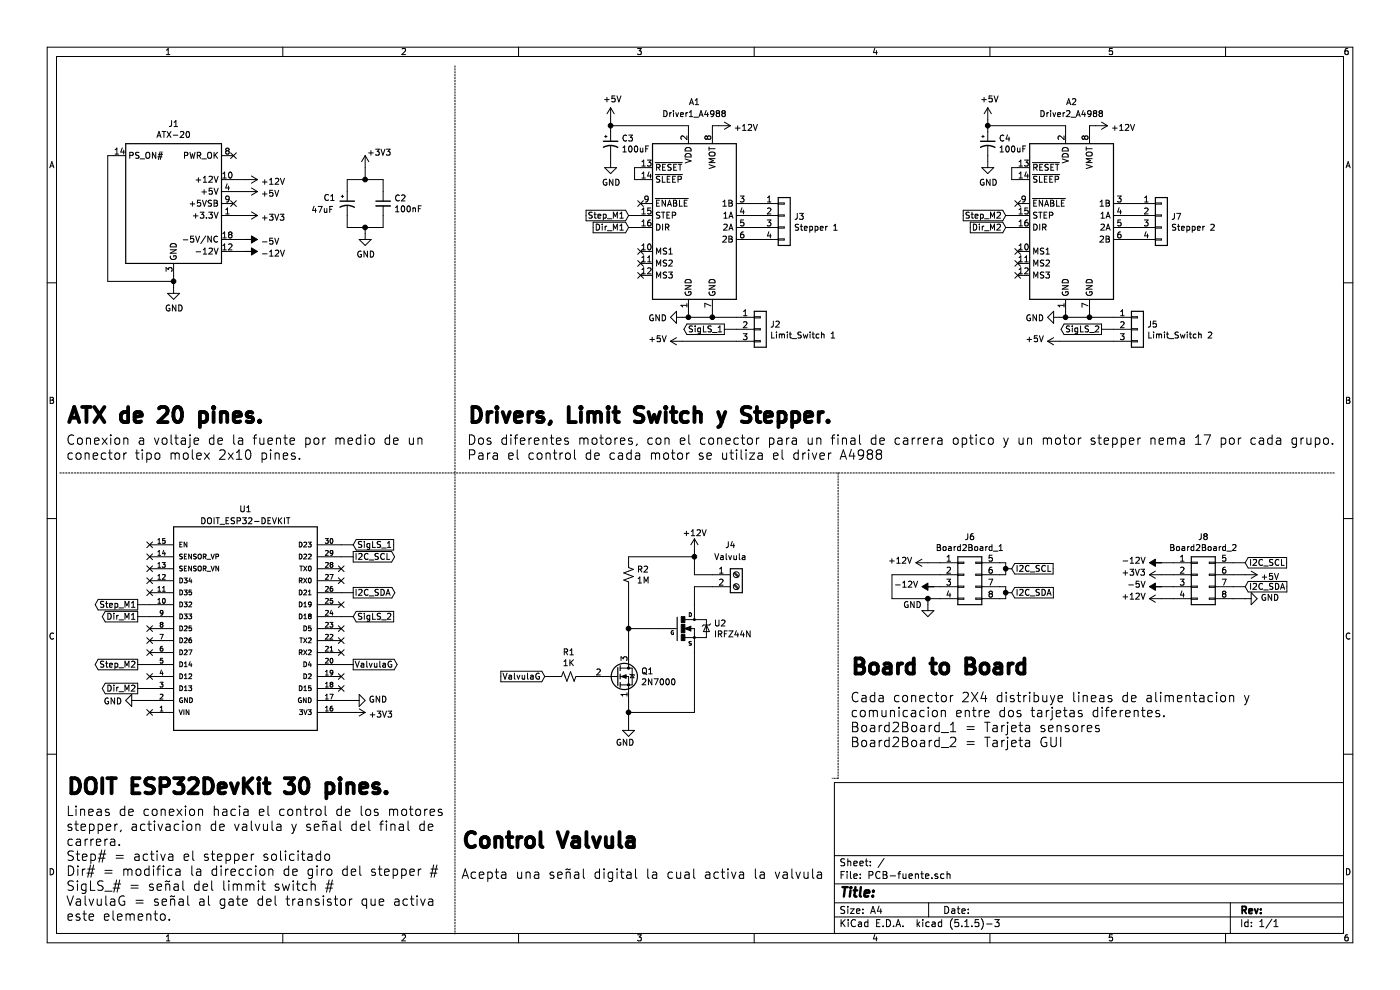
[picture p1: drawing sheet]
EESchema Schematic File Version 4
EELAYER 30 0
EELAYER END
$Descr A4 11693 8268
encoding utf-8
Sheet 1 1
Title ""
Date ""
Rev ""
Comp ""
Comment1 ""
Comment2 ""
Comment3 ""
Comment4 ""
$EndDescr
$Comp
L Driver_Motor:Pololu_Breakout_A4988 A1
U 1 1
P 5750 1800
F 0 "A1" H 5800 2750 50  0000 C CNN
F 1 "Driver1_A4988" H 5800 2650 50  0000 C CNN
F 2 "Module:Pololu_Breakout-16_15.2x20.3mm" H 6025 1050 50  0001 L CNN
F 3 "https://www.pololu.com/product/2980/pictures" H 5850 1500 50  0001 C CNN
	1    5750 1800
	1    0    0    -1  
$EndComp
$Comp
L Driver_Motor:Pololu_Breakout_A4988 A2
U 1 1
P 8900 1800
F 0 "A2" H 8950 2750 50  0000 C CNN
F 1 "Driver2_A4988" H 8950 2650 50  0000 C CNN
F 2 "Module:Pololu_Breakout-16_15.2x20.3mm" H 9175 1050 50  0001 L CNN
F 3 "https://www.pololu.com/product/2980/pictures" H 9000 1500 50  0001 C CNN
	1    8900 1800
	1    0    0    -1  
$EndComp
$Comp
L Connector:Screw_Terminal_01x02 J4
U 1 1
P 6150 4800
F 0 "J4" H 6100 5050 50  0000 C CNN
F 1 "Valvula" H 6100 4950 50  0000 C CNN
F 2 "TerminalBlock:TerminalBlock_bornier-2_P5.08mm" H 6150 4800 50  0001 C CNN
F 3 "~" H 6150 4800 50  0001 C CNN
	1    6150 4800
	1    0    0    -1  
$EndComp
$Comp
L Connector_Generic:Conn_01x04 J3
U 1 1
P 6550 1800
F 0 "J3" H 6630 1792 50  0000 L CNN
F 1 "Stepper 1" H 6630 1701 50  0000 L CNN
F 2 "Connector_Molex:Molex_KK-254_AE-6410-04A_1x04_P2.54mm_Vertical" H 6550 1800 50  0001 C CNN
F 3 "~" H 6550 1800 50  0001 C CNN
	1    6550 1800
	1    0    0    -1  
$EndComp
$Comp
L Connector_Generic:Conn_01x04 J7
U 1 1
P 9700 1800
F 0 "J7" H 9780 1792 50  0000 L CNN
F 1 "Stepper 2" H 9780 1701 50  0000 L CNN
F 2 "Connector_Molex:Molex_KK-254_AE-6410-04A_1x04_P2.54mm_Vertical" H 9700 1800 50  0001 C CNN
F 3 "~" H 9700 1800 50  0001 C CNN
	1    9700 1800
	1    0    0    -1  
$EndComp
$Comp
L Connector_Generic:Conn_01x03 J2
U 1 1
P 6350 2750
F 0 "J2" H 6430 2792 50  0000 L CNN
F 1 "Limit_Switch 1" H 6430 2701 50  0000 L CNN
F 2 "Connector_Molex:Molex_KK-254_AE-6410-03A_1x03_P2.54mm_Vertical" H 6350 2750 50  0001 C CNN
F 3 "~" H 6350 2750 50  0001 C CNN
	1    6350 2750
	1    0    0    -1  
$EndComp
$Comp
L Connector_Generic:Conn_01x03 J5
U 1 1
P 9500 2750
F 0 "J5" H 9580 2792 50  0000 L CNN
F 1 "Limit_Switch 2" H 9580 2701 50  0000 L CNN
F 2 "Connector_Molex:Molex_KK-254_AE-6410-03A_1x03_P2.54mm_Vertical" H 9500 2750 50  0001 C CNN
F 3 "~" H 9500 2750 50  0001 C CNN
	1    9500 2750
	1    0    0    -1  
$EndComp
$Comp
L Connector_Generic:Conn_02x04_Top_Bottom J6
U 1 1
P 8050 4800
F 0 "J6" H 8100 5117 50  0000 C CNN
F 1 "Board2Board_1" H 8100 5026 50  0000 C CNN
F 2 "Connector_PinSocket_2.54mm:PinSocket_2x04_P2.54mm_Vertical" H 8050 4800 50  0001 C CNN
F 3 "~" H 8050 4800 50  0001 C CNN
	1    8050 4800
	1    0    0    -1  
$EndComp
Wire Wire Line
	9400 1700 9500 1700
Wire Wire Line
	9400 1800 9500 1800
Wire Wire Line
	9400 1900 9500 1900
Wire Wire Line
	9400 2000 9500 2000
$Comp
L power:+5V #PWR0105
U 1 1
P 5100 1000
F 0 "#PWR0105" H 5100 850 50  0001 C CNN
F 1 "+5V" H 5115 1173 50  0000 C CNN
F 2 "" H 5100 1000 50  0001 C CNN
F 3 "" H 5100 1000 50  0001 C CNN
	1    5100 1000
	1    0    0    -1  
$EndComp
$Comp
L Device:CP1_Small C3
U 1 1
P 5100 1200
F 0 "C3" H 5191 1246 50  0000 L CNN
F 1 "100uF" H 5191 1155 50  0000 L CNN
F 2 "Capacitor_THT:CP_Radial_D5.0mm_P2.50mm" H 5100 1200 50  0001 C CNN
F 3 "~" H 5100 1200 50  0001 C CNN
	1    5100 1200
	1    0    0    -1  
$EndComp
$Comp
L power:GND #PWR0106
U 1 1
P 5100 1350
F 0 "#PWR0106" H 5100 1100 50  0001 C CNN
F 1 "GND" H 5105 1177 50  0000 C CNN
F 2 "" H 5100 1350 50  0001 C CNN
F 3 "" H 5100 1350 50  0001 C CNN
	1    5100 1350
	1    0    0    -1  
$EndComp
Wire Wire Line
	5100 1100 5100 1050
Wire Wire Line
	5750 1050 5100 1050
Connection ~ 5100 1050
Wire Wire Line
	5100 1050 5100 1000
Wire Wire Line
	5100 1350 5100 1300
$Comp
L power:+12V #PWR0107
U 1 1
P 9150 1050
F 0 "#PWR0107" H 9150 900 50  0001 C CNN
F 1 "+12V" V 9165 1178 50  0000 L CNN
F 2 "" H 9150 1050 50  0001 C CNN
F 3 "" H 9150 1050 50  0001 C CNN
	1    9150 1050
	0    1    1    0   
$EndComp
Wire Wire Line
	9100 1100 9100 1050
Wire Wire Line
	9100 1050 9150 1050
Wire Wire Line
	8900 1100 8900 1050
Wire Wire Line
	8500 1500 8450 1500
Wire Wire Line
	8450 1500 8450 1400
Wire Wire Line
	8450 1400 8500 1400
Text GLabel 8400 1800 0    50   Input ~ 0
Step_M2
NoConn ~ 8500 1700
NoConn ~ 8500 2100
NoConn ~ 8500 2200
NoConn ~ 8500 2300
Text GLabel 8400 1900 0    50   Input ~ 0
Dir_M2
Wire Wire Line
	8400 1800 8500 1800
Wire Wire Line
	8400 1900 8500 1900
Wire Wire Line
	8900 2600 8900 2650
Wire Wire Line
	8900 2650 9100 2650
Wire Wire Line
	9100 2650 9100 2600
$Comp
L power:GND #PWR0108
U 1 1
P 8850 2650
F 0 "#PWR0108" H 8850 2400 50  0001 C CNN
F 1 "GND" V 8855 2522 50  0000 R CNN
F 2 "" H 8850 2650 50  0001 C CNN
F 3 "" H 8850 2650 50  0001 C CNN
	1    8850 2650
	0    1    1    0   
$EndComp
Wire Wire Line
	8850 2650 8900 2650
Connection ~ 8900 2650
Wire Wire Line
	6250 1700 6350 1700
Wire Wire Line
	6250 1800 6350 1800
Wire Wire Line
	6250 1900 6350 1900
Wire Wire Line
	6250 2000 6350 2000
$Comp
L power:+12V #PWR0109
U 1 1
P 6000 1050
F 0 "#PWR0109" H 6000 900 50  0001 C CNN
F 1 "+12V" V 6015 1178 50  0000 L CNN
F 2 "" H 6000 1050 50  0001 C CNN
F 3 "" H 6000 1050 50  0001 C CNN
	1    6000 1050
	0    1    1    0   
$EndComp
$Comp
L power:GND #PWR0110
U 1 1
P 5700 2650
F 0 "#PWR0110" H 5700 2400 50  0001 C CNN
F 1 "GND" V 5705 2522 50  0000 R CNN
F 2 "" H 5700 2650 50  0001 C CNN
F 3 "" H 5700 2650 50  0001 C CNN
	1    5700 2650
	0    1    1    0   
$EndComp
Wire Wire Line
	5750 1100 5750 1050
Wire Wire Line
	5950 1100 5950 1050
Wire Wire Line
	5950 1050 6000 1050
Wire Wire Line
	5350 1500 5300 1500
Wire Wire Line
	5300 1500 5300 1400
Wire Wire Line
	5300 1400 5350 1400
Wire Wire Line
	5750 2600 5750 2650
Wire Wire Line
	5750 2650 5950 2650
Wire Wire Line
	5950 2650 5950 2600
Wire Wire Line
	5700 2650 5750 2650
Connection ~ 5750 2650
NoConn ~ 5350 1700
NoConn ~ 5350 2100
NoConn ~ 5350 2200
NoConn ~ 5350 2300
Text GLabel 5250 1800 0    50   Input ~ 0
Step_M1
Text GLabel 5250 1900 0    50   Input ~ 0
Dir_M1
Wire Wire Line
	5250 1800 5350 1800
Wire Wire Line
	5250 1900 5350 1900
Wire Wire Line
	9300 2650 9100 2650
Connection ~ 9100 2650
Text GLabel 9200 2750 0    50   Output ~ 0
SigLS_2
Wire Wire Line
	9200 2750 9300 2750
$Comp
L power:+5V #PWR0112
U 1 1
P 8850 2850
F 0 "#PWR0112" H 8850 2700 50  0001 C CNN
F 1 "+5V" V 8865 2978 50  0000 L CNN
F 2 "" H 8850 2850 50  0001 C CNN
F 3 "" H 8850 2850 50  0001 C CNN
	1    8850 2850
	0    -1   -1   0   
$EndComp
Wire Wire Line
	8850 2850 9300 2850
Wire Wire Line
	6150 2650 5950 2650
Connection ~ 5950 2650
Text GLabel 6050 2750 0    50   Output ~ 0
SigLS_1
Wire Wire Line
	6150 2750 6050 2750
$Comp
L power:+5V #PWR0113
U 1 1
P 5700 2850
F 0 "#PWR0113" H 5700 2700 50  0001 C CNN
F 1 "+5V" V 5715 2978 50  0000 L CNN
F 2 "" H 5700 2850 50  0001 C CNN
F 3 "" H 5700 2850 50  0001 C CNN
	1    5700 2850
	0    -1   -1   0   
$EndComp
Wire Wire Line
	5700 2850 6150 2850
$Comp
L ESP32-DEVKITC-32D:DOIT_ESP32-DEVKIT U1
U 1 1
P 2050 5250
F 0 "U1" H 2050 6250 50  0000 C CNN
F 1 "DOIT_ESP32-DEVKIT" H 2050 6150 50  0000 C CNN
F 2 "ESP32-DEVKITC-32D:MODULE_ESP32-DEVKITC-30" H 2050 5250 50  0001 L BNN
F 3 "4" H 2050 5250 50  0001 L BNN
F 4 "Espressif Systems" H 2050 5250 50  0001 L BNN "Campo4"
	1    2050 5250
	1    0    0    -1  
$EndComp
$Comp
L power:GND #PWR0114
U 1 1
P 1150 5850
F 0 "#PWR0114" H 1150 5600 50  0001 C CNN
F 1 "GND" V 1155 5722 50  0000 R CNN
F 2 "" H 1150 5850 50  0001 C CNN
F 3 "" H 1150 5850 50  0001 C CNN
	1    1150 5850
	0    1    1    0   
$EndComp
$Comp
L power:+3V3 #PWR0115
U 1 1
P 2950 5950
F 0 "#PWR0115" H 2950 5800 50  0001 C CNN
F 1 "+3V3" V 2965 6078 50  0000 L CNN
F 2 "" H 2950 5950 50  0001 C CNN
F 3 "" H 2950 5950 50  0001 C CNN
	1    2950 5950
	0    1    1    0   
$EndComp
Text GLabel 2950 5150 2    50   Input ~ 0
SigLS_2
Text GLabel 2950 4550 2    50   Input ~ 0
SigLS_1
Text GLabel 1150 5050 0    50   Output ~ 0
Step_M1
Text GLabel 1150 5150 0    50   Output ~ 0
Dir_M1
Text GLabel 1150 5550 0    50   Output ~ 0
Step_M2
Text GLabel 1150 5750 0    50   Output ~ 0
Dir_M2
$Comp
L power:GND #PWR0116
U 1 1
P 1450 2400
F 0 "#PWR0116" H 1450 2150 50  0001 C CNN
F 1 "GND" H 1455 2227 50  0000 C CNN
F 2 "" H 1450 2400 50  0001 C CNN
F 3 "" H 1450 2400 50  0001 C CNN
	1    1450 2400
	1    0    0    -1  
$EndComp
$Comp
L Connector:ATX-20 J1
U 1 1
P 1450 1700
F 0 "J1" H 1450 2367 50  0000 C CNN
F 1 "ATX-20" H 1450 2276 50  0000 C CNN
F 2 "Connector_Molex:Molex_Mini-Fit_Jr_5566-20A_2x10_P4.20mm_Vertical" H 1450 1600 50  0001 C CNN
F 3 "https://web.aub.edu.lb/pub/docs/atx_201.pdf#page=20" H 2550 1150 50  0001 C CNN
	1    1450 1700
	1    0    0    -1  
$EndComp
Wire Wire Line
	900  2350 1450 2350
NoConn ~ 1950 1300
$Comp
L power:+12V #PWR0117
U 1 1
P 2050 1500
F 0 "#PWR0117" H 2050 1350 50  0001 C CNN
F 1 "+12V" V 2065 1628 50  0000 L CNN
F 2 "" H 2050 1500 50  0001 C CNN
F 3 "" H 2050 1500 50  0001 C CNN
	1    2050 1500
	0    1    1    0   
$EndComp
$Comp
L power:+5V #PWR0118
U 1 1
P 2050 1600
F 0 "#PWR0118" H 2050 1450 50  0001 C CNN
F 1 "+5V" V 2065 1728 50  0000 L CNN
F 2 "" H 2050 1600 50  0001 C CNN
F 3 "" H 2050 1600 50  0001 C CNN
	1    2050 1600
	0    1    1    0   
$EndComp
$Comp
L power:-5V #PWR0119
U 1 1
P 2050 2000
F 0 "#PWR0119" H 2050 2100 50  0001 C CNN
F 1 "-5V" V 2065 2128 50  0000 L CNN
F 2 "" H 2050 2000 50  0001 C CNN
F 3 "" H 2050 2000 50  0001 C CNN
	1    2050 2000
	0    1    1    0   
$EndComp
$Comp
L power:-12V #PWR0120
U 1 1
P 2050 2100
F 0 "#PWR0120" H 2050 2200 50  0001 C CNN
F 1 "-12V" V 2065 2228 50  0000 L CNN
F 2 "" H 2050 2100 50  0001 C CNN
F 3 "" H 2050 2100 50  0001 C CNN
	1    2050 2100
	0    1    1    0   
$EndComp
$Comp
L power:+3V3 #PWR0121
U 1 1
P 2050 1800
F 0 "#PWR0121" H 2050 1650 50  0001 C CNN
F 1 "+3V3" V 2065 1928 50  0000 L CNN
F 2 "" H 2050 1800 50  0001 C CNN
F 3 "" H 2050 1800 50  0001 C CNN
	1    2050 1800
	0    1    1    0   
$EndComp
Wire Wire Line
	2050 1500 1950 1500
Wire Wire Line
	2050 1600 1950 1600
Wire Wire Line
	2050 1800 1950 1800
Wire Wire Line
	2050 2000 1950 2000
Wire Wire Line
	2050 2100 1950 2100
Wire Wire Line
	7750 4700 7850 4700
$Comp
L power:+12V #PWR0122
U 1 1
P 7750 4700
F 0 "#PWR0122" H 7750 4550 50  0001 C CNN
F 1 "+12V" V 7765 4828 50  0000 L CNN
F 2 "" H 7750 4700 50  0001 C CNN
F 3 "" H 7750 4700 50  0001 C CNN
	1    7750 4700
	0    -1   -1   0   
$EndComp
$Comp
L power:-12V #PWR0123
U 1 1
P 7800 4900
F 0 "#PWR0123" H 7800 5000 50  0001 C CNN
F 1 "-12V" V 7815 5028 50  0000 L CNN
F 2 "" H 7800 4900 50  0001 C CNN
F 3 "" H 7800 4900 50  0001 C CNN
	1    7800 4900
	0    -1   -1   0   
$EndComp
$Comp
L Connector_Generic:Conn_02x04_Top_Bottom J8
U 1 1
P 10000 4800
F 0 "J8" H 10050 5117 50  0000 C CNN
F 1 "Board2Board_2" H 10050 5026 50  0000 C CNN
F 2 "Connector_PinSocket_2.54mm:PinSocket_2x04_P2.54mm_Vertical" H 10000 4800 50  0001 C CNN
F 3 "~" H 10000 4800 50  0001 C CNN
	1    10000 4800
	1    0    0    -1  
$EndComp
$Comp
L power:GND #PWR0124
U 1 1
P 10400 5000
F 0 "#PWR0124" H 10400 4750 50  0001 C CNN
F 1 "GND" V 10405 4872 50  0000 R CNN
F 2 "" H 10400 5000 50  0001 C CNN
F 3 "" H 10400 5000 50  0001 C CNN
	1    10400 5000
	0    -1   -1   0   
$EndComp
$Comp
L power:-5V #PWR0125
U 1 1
P 9700 4900
F 0 "#PWR0125" H 9700 5000 50  0001 C CNN
F 1 "-5V" V 9715 5028 50  0000 L CNN
F 2 "" H 9700 4900 50  0001 C CNN
F 3 "" H 9700 4900 50  0001 C CNN
	1    9700 4900
	0    -1   -1   0   
$EndComp
$Comp
L power:-12V #PWR0126
U 1 1
P 9700 4700
F 0 "#PWR0126" H 9700 4800 50  0001 C CNN
F 1 "-12V" V 9715 4828 50  0000 L CNN
F 2 "" H 9700 4700 50  0001 C CNN
F 3 "" H 9700 4700 50  0001 C CNN
	1    9700 4700
	0    -1   -1   0   
$EndComp
$Comp
L power:+3V3 #PWR0127
U 1 1
P 9700 4800
F 0 "#PWR0127" H 9700 4650 50  0001 C CNN
F 1 "+3V3" V 9715 4928 50  0000 L CNN
F 2 "" H 9700 4800 50  0001 C CNN
F 3 "" H 9700 4800 50  0001 C CNN
	1    9700 4800
	0    -1   -1   0   
$EndComp
$Comp
L power:+5V #PWR0128
U 1 1
P 10400 4800
F 0 "#PWR0128" H 10400 4650 50  0001 C CNN
F 1 "+5V" V 10415 4928 50  0000 L CNN
F 2 "" H 10400 4800 50  0001 C CNN
F 3 "" H 10400 4800 50  0001 C CNN
	1    10400 4800
	0    1    1    0   
$EndComp
$Comp
L power:+12V #PWR0129
U 1 1
P 9700 5000
F 0 "#PWR0129" H 9700 4850 50  0001 C CNN
F 1 "+12V" V 9715 5128 50  0000 L CNN
F 2 "" H 9700 5000 50  0001 C CNN
F 3 "" H 9700 5000 50  0001 C CNN
	1    9700 5000
	0    -1   -1   0   
$EndComp
Wire Wire Line
	9700 4700 9800 4700
Wire Wire Line
	9700 4900 9800 4900
Wire Wire Line
	9700 5000 9800 5000
Wire Wire Line
	10300 4700 10400 4700
Wire Wire Line
	10300 4900 10400 4900
Wire Wire Line
	10300 5000 10400 5000
Wire Wire Line
	1250 5850 1150 5850
$Comp
L power:GND #PWR0130
U 1 1
P 2950 5850
F 0 "#PWR0130" H 2950 5600 50  0001 C CNN
F 1 "GND" V 2955 5722 50  0000 R CNN
F 2 "" H 2950 5850 50  0001 C CNN
F 3 "" H 2950 5850 50  0001 C CNN
	1    2950 5850
	0    -1   -1   0   
$EndComp
Wire Wire Line
	2950 5850 2850 5850
Wire Wire Line
	2950 5950 2850 5950
$Comp
L power:+5V #PWR0131
U 1 1
P 8250 1000
F 0 "#PWR0131" H 8250 850 50  0001 C CNN
F 1 "+5V" H 8265 1173 50  0000 C CNN
F 2 "" H 8250 1000 50  0001 C CNN
F 3 "" H 8250 1000 50  0001 C CNN
	1    8250 1000
	1    0    0    -1  
$EndComp
$Comp
L Device:CP1_Small C4
U 1 1
P 8250 1200
F 0 "C4" H 8341 1246 50  0000 L CNN
F 1 "100uF" H 8341 1155 50  0000 L CNN
F 2 "Capacitor_THT:CP_Radial_D5.0mm_P2.50mm" H 8250 1200 50  0001 C CNN
F 3 "~" H 8250 1200 50  0001 C CNN
	1    8250 1200
	1    0    0    -1  
$EndComp
$Comp
L power:GND #PWR0132
U 1 1
P 8250 1350
F 0 "#PWR0132" H 8250 1100 50  0001 C CNN
F 1 "GND" H 8255 1177 50  0000 C CNN
F 2 "" H 8250 1350 50  0001 C CNN
F 3 "" H 8250 1350 50  0001 C CNN
	1    8250 1350
	1    0    0    -1  
$EndComp
Wire Wire Line
	8900 1050 8250 1050
Wire Wire Line
	8250 1050 8250 1100
Wire Wire Line
	8250 1300 8250 1350
Wire Wire Line
	8250 1000 8250 1050
Connection ~ 8250 1050
Text GLabel 2950 5550 2    50   Output ~ 0
ValvulaG
Text GLabel 2950 4650 2    50   Output ~ 0
I2C_SCL
Text GLabel 2950 4950 2    50   Output ~ 0
I2C_SDA
Wire Wire Line
	2950 4650 2850 4650
Wire Wire Line
	2950 4950 2850 4950
$Comp
L power:+12V #PWR0133
U 1 1
P 5800 4600
F 0 "#PWR0133" H 5800 4450 50  0001 C CNN
F 1 "+12V" H 5700 4750 50  0000 L CNN
F 2 "" H 5800 4600 50  0001 C CNN
F 3 "" H 5800 4600 50  0001 C CNN
	1    5800 4600
	1    0    0    -1  
$EndComp
NoConn ~ 1950 1700
Wire Wire Line
	2950 5550 2850 5550
NoConn ~ 1250 4550
NoConn ~ 1250 4650
NoConn ~ 1250 4750
NoConn ~ 1250 5950
NoConn ~ 2850 5650
NoConn ~ 2850 5350
NoConn ~ 2850 4850
NoConn ~ 2850 4750
NoConn ~ 2850 5050
NoConn ~ 1250 5650
$Comp
L Device:R_Small_US R2
U 1 1
P 5250 4800
F 0 "R2" H 5318 4846 50  0000 L CNN
F 1 "1M" H 5318 4755 50  0000 L CNN
F 2 "Resistor_SMD:R_0805_2012Metric" H 5250 4800 50  0001 C CNN
F 3 "~" H 5250 4800 50  0001 C CNN
	1    5250 4800
	1    0    0    -1  
$EndComp
$Comp
L Device:R_Small_US R1
U 1 1
P 4750 5650
F 0 "R1" V 4545 5650 50  0000 C CNN
F 1 "1K" V 4636 5650 50  0000 C CNN
F 2 "Resistor_SMD:R_0805_2012Metric" H 4750 5650 50  0001 C CNN
F 3 "~" H 4750 5650 50  0001 C CNN
	1    4750 5650
	0    1    1    0   
$EndComp
Wire Wire Line
	1250 5050 1150 5050
Wire Wire Line
	1250 5150 1150 5150
Wire Wire Line
	2950 5150 2850 5150
NoConn ~ 1250 4850
NoConn ~ 1250 4950
NoConn ~ 1250 5250
NoConn ~ 2850 5750
NoConn ~ 2850 5450
$Comp
L power:GND #PWR0134
U 1 1
P 7750 5050
F 0 "#PWR0134" H 7750 4800 50  0001 C CNN
F 1 "GND" H 7700 5050 50  0000 R CNN
F 2 "" H 7750 5050 50  0001 C CNN
F 3 "" H 7750 5050 50  0001 C CNN
	1    7750 5050
	1    0    0    -1  
$EndComp
Wire Wire Line
	7800 4900 7850 4900
Wire Wire Line
	7450 4800 7450 5000
Wire Wire Line
	7450 5000 7750 5000
Wire Wire Line
	7450 4800 7850 4800
Wire Wire Line
	7750 5050 7750 5000
Connection ~ 7750 5000
Wire Wire Line
	7750 5000 7850 5000
Text GLabel 8450 4950 2    50   Input ~ 0
I2C_SDA
Text GLabel 8450 4750 2    50   Input ~ 0
I2C_SCL
Wire Wire Line
	8350 4700 8400 4700
Wire Wire Line
	8400 4700 8400 4750
Wire Wire Line
	8400 4800 8350 4800
Wire Wire Line
	8450 4750 8400 4750
Connection ~ 8400 4750
Wire Wire Line
	8400 4750 8400 4800
Wire Wire Line
	8350 4900 8400 4900
Wire Wire Line
	8400 4900 8400 4950
Wire Wire Line
	8400 5000 8350 5000
Wire Wire Line
	8400 4950 8450 4950
Connection ~ 8400 4950
Wire Wire Line
	8400 4950 8400 5000
Wire Wire Line
	9700 4800 9800 4800
Text GLabel 10400 4700 2    50   Input ~ 0
I2C_SCL
Text GLabel 10400 4900 2    50   Input ~ 0
I2C_SDA
Wire Wire Line
	10400 4800 10300 4800
$Comp
L power:+3V3 #PWR0135
U 1 1
P 3050 1400
F 0 "#PWR0135" H 3050 1250 50  0001 C CNN
F 1 "+3V3" H 3065 1528 50  0000 L CNN
F 2 "" H 3050 1400 50  0001 C CNN
F 3 "" H 3050 1400 50  0001 C CNN
	1    3050 1400
	1    0    0    -1  
$EndComp
$Comp
L power:GND #PWR0136
U 1 1
P 3050 1950
F 0 "#PWR0136" H 3050 1700 50  0001 C CNN
F 1 "GND" H 3055 1777 50  0000 C CNN
F 2 "" H 3050 1950 50  0001 C CNN
F 3 "" H 3050 1950 50  0001 C CNN
	1    3050 1950
	1    0    0    -1  
$EndComp
$Comp
L Device:CP1_Small C1
U 1 1
P 2900 1700
F 0 "C1" H 2700 1750 50  0000 L CNN
F 1 "47uF" H 2600 1650 50  0000 L CNN
F 2 "Capacitor_THT:CP_Radial_D5.0mm_P2.50mm" H 2900 1700 50  0001 C CNN
F 3 "~" H 2900 1700 50  0001 C CNN
	1    2900 1700
	1    0    0    -1  
$EndComp
$Comp
L Device:C_Small C2
U 1 1
P 3200 1700
F 0 "C2" H 3292 1746 50  0000 L CNN
F 1 "100nF" H 3292 1655 50  0000 L CNN
F 2 "Capacitor_SMD:C_0805_2012Metric" H 3200 1700 50  0001 C CNN
F 3 "~" H 3200 1700 50  0001 C CNN
	1    3200 1700
	1    0    0    -1  
$EndComp
Wire Wire Line
	2900 1600 2900 1500
Wire Wire Line
	2900 1500 3050 1500
Wire Wire Line
	3200 1500 3200 1600
Wire Wire Line
	2900 1800 2900 1900
Wire Wire Line
	2900 1900 3050 1900
Wire Wire Line
	3200 1900 3200 1800
Wire Wire Line
	3050 1950 3050 1900
Connection ~ 3050 1900
Wire Wire Line
	3050 1900 3200 1900
Wire Wire Line
	3050 1400 3050 1500
Connection ~ 3050 1500
Wire Wire Line
	3050 1500 3200 1500
$Comp
L IRFZ44N:IRFZ44N U2
U 1 1
P 5800 5250
F 0 "U2" H 5962 5296 50  0000 L CNN
F 1 "IRFZ44N" H 5962 5205 50  0000 L CNN
F 2 "Package_TO_SOT_THT:TO-220F-3_Vertical" H 5800 5250 50  0001 L BNN
F 3 "" H 5800 5250 50  0001 C CNN
	1    5800 5250
	1    0    0    -1  
$EndComp
$Comp
L Transistor_FET:2N7000 Q1
U 1 1
P 5150 5650
F 0 "Q1" H 5354 5696 50  0000 L CNN
F 1 "2N7000" H 5354 5605 50  0000 L CNN
F 2 "Package_TO_SOT_THT:TO-92_Inline" H 5350 5575 50  0001 L CIN
F 3 "https://www.fairchildsemi.com/datasheets/2N/2N7000.pdf" H 5150 5650 50  0001 L CNN
	1    5150 5650
	1    0    0    -1  
$EndComp
Text GLabel 4550 5650 0    50   Input ~ 0
ValvulaG
Wire Wire Line
	4650 5650 4550 5650
Wire Wire Line
	4950 5650 4850 5650
$Comp
L power:GND #PWR0137
U 1 1
P 5250 6050
F 0 "#PWR0137" H 5250 5800 50  0001 C CNN
F 1 "GND" H 5300 5900 50  0000 R CNN
F 2 "" H 5250 6050 50  0001 C CNN
F 3 "" H 5250 6050 50  0001 C CNN
	1    5250 6050
	1    0    0    -1  
$EndComp
Wire Wire Line
	5250 5950 5250 5850
Wire Wire Line
	5800 5450 5800 5950
Wire Wire Line
	5800 5950 5250 5950
Wire Wire Line
	5250 6050 5250 5950
Connection ~ 5250 5950
Wire Wire Line
	5500 5250 5250 5250
Wire Wire Line
	5250 5250 5250 5450
Wire Wire Line
	5950 4900 5800 4900
Wire Wire Line
	5800 4900 5800 5050
Wire Wire Line
	5800 4600 5800 4650
Wire Wire Line
	5800 4650 5250 4650
Wire Wire Line
	5250 4650 5250 4700
Wire Wire Line
	5250 4900 5250 5250
Connection ~ 5250 5250
Wire Wire Line
	5950 4800 5800 4800
Wire Wire Line
	5800 4800 5800 4650
Connection ~ 5800 4650
Wire Notes Line
	3800 550  3800 7800
Wire Notes Line
	500  3950 11150 3950
Wire Notes Line
	7000 3950 7000 6500
Wire Notes Line
	7000 6500 6950 6500
Text Notes 550  3550 0    126  ~ 25
ATX de 20 pines. 
Text Notes 3900 3550 0    126  ~ 25
Drivers, Limit Switch y Stepper. 
Text Notes 550  6650 0    126  ~ 25
DOIT ESP32DevKit 30 pines.
Text Notes 550  3850 0    79   ~ 0
Conexion a voltaje de la fuente por medio de un \nconector tipo molex 2x10 pines.
Text Notes 3900 3850 0    79   ~ 0
Dos diferentes motores, con el conector para un final de carrera optico y un motor stepper nema 17 por cada grupo. \nPara el control de cada motor se utiliza el driver A4988
Text Notes 550  7700 0    79   ~ 0
Lineas de conexion hacia el control de los motores \nstepper, activacion de valvula y señal del final de \ncarrera.\nStep# = activa el stepper solicitado\nDir# = modifica la direccion de giro del stepper #\nSigLS_# = señal del limmit switch #\nValvulaG = señal al gate del transistor que activa \neste elemento.
Text Notes 3850 7100 0    126  ~ 25
Control Valvula
Text Notes 3850 7350 0    79   ~ 0
Acepta una señal digital la cual activa la valvula
Text Notes 7100 5650 0    126  ~ 25
Board to Board
Text Notes 7100 6250 0    79   ~ 0
Cada conector 2X4 distribuye lineas de alimentacion y \ncomunicacion entre dos tarjetas diferentes.\nBoard2Board_1 = Tarjeta sensores\nBoard2Board_2 = Tarjeta GUI
Wire Wire Line
	950  1300 900  1300
Wire Wire Line
	900  1300 900  2350
Wire Wire Line
	1450 2300 1450 2350
Connection ~ 1450 2350
Wire Wire Line
	1450 2350 1450 2400
NoConn ~ 2850 5250
NoConn ~ 1250 5350
NoConn ~ 1250 5450
Wire Wire Line
	1150 5550 1250 5550
Wire Wire Line
	1150 5750 1250 5750
Wire Wire Line
	2850 4550 2950 4550
$EndSCHEMATC
